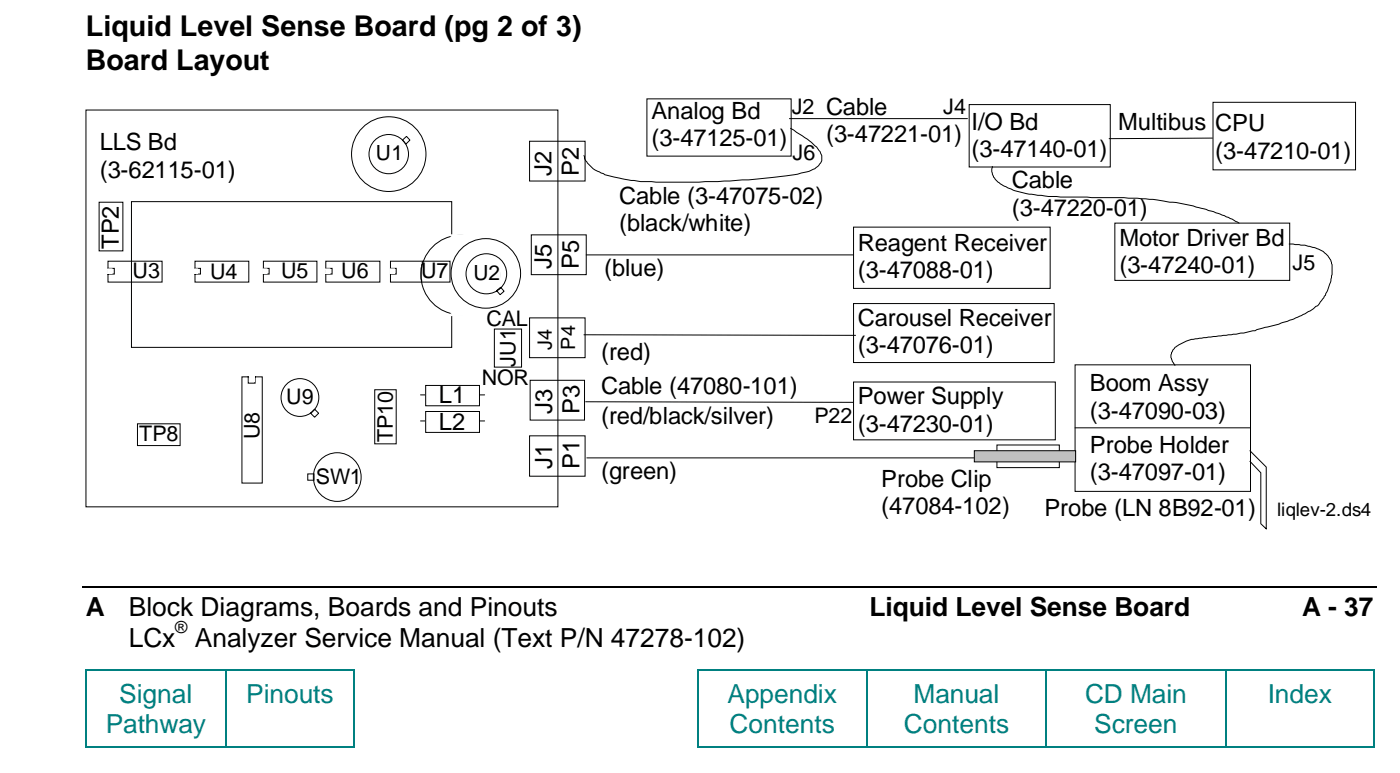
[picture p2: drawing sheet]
<svg xmlns="http://www.w3.org/2000/svg" width="207mm" height="114mm" viewBox="0 0 207 114" stroke-linecap="round" stroke-linejoin="round" font-family="sans-serif">
<path d="M12.2 86.8h191.5" fill="none" stroke="#000" stroke-width=".25"/>
<g fill="#008080">
<path d="M12.6 98.9h.2v.3h-.2z" fill-rule="evenodd"/>
<path d="M12.6 98.9h.2v.3h-.2z" fill-rule="evenodd"/>
</g>
<path d="M12.8 99.1h20.4" fill="none" stroke="#008080" stroke-width=".25"/>
<path d="M33.2 98.9h.3v.3h-.3z" fill-rule="evenodd" fill="#008080"/>
<path d="M33.5 99.1h18.8" fill="none" stroke="#008080" stroke-width=".25"/>
<g fill="#008080">
<path d="M52.3 98.9h.2v.3h-.2z" fill-rule="evenodd"/>
<path d="M52.3 98.9h.2v.3h-.2z" fill-rule="evenodd"/>
<path d="M103.1 98.9h.2v.3h-.2z" fill-rule="evenodd"/>
<path d="M103.1 98.9h.2v.3h-.2z" fill-rule="evenodd"/>
</g>
<path d="M103.3 99.1h24.8" fill="none" stroke="#008080" stroke-width=".25"/>
<path d="M128.1 98.9h.2v.3h-.2z" fill-rule="evenodd" fill="#008080"/>
<path d="M128.3 99.1h26.3" fill="none" stroke="#008080" stroke-width=".25"/>
<path d="M154.6 98.9h.3v.3h-.3z" fill-rule="evenodd" fill="#008080"/>
<path d="M154.9 99.1h26.3" fill="none" stroke="#008080" stroke-width=".25"/>
<path d="M181.2 98.9h.3v.3h-.3z" fill-rule="evenodd" fill="#008080"/>
<path d="M181.5 99.1h21.5" fill="none" stroke="#008080" stroke-width=".25"/>
<g fill="#008080">
<path d="M203 98.9h.3v.3h-.3z" fill-rule="evenodd"/>
<path d="M203 98.9h.3v.3h-.3z" fill-rule="evenodd"/>
</g>
<path d="M12.7 99.2v11.1" fill="none" stroke="#008080" stroke-width=".25"/>
<g fill="#008080">
<path d="M12.6 110.3h.2v.2h-.2z" fill-rule="evenodd"/>
<path d="M12.6 110.3h.2v.2h-.2z" fill-rule="evenodd"/>
</g>
<path d="M33.4 99.2v11.1M12.8 110.4h20.4" fill="none" stroke="#008080" stroke-width=".25"/>
<path d="M33.2 110.3h.3v.2h-.3z" fill-rule="evenodd" fill="#008080"/>
<path d="M52.4 99.2v11.1M33.5 110.4h18.8" fill="none" stroke="#008080" stroke-width=".25"/>
<g fill="#008080">
<path d="M52.3 110.3h.2v.2h-.2z" fill-rule="evenodd"/>
<path d="M52.3 110.3h.2v.2h-.2z" fill-rule="evenodd"/>
</g>
<path d="M103.2 99.2v11.1" fill="none" stroke="#008080" stroke-width=".25"/>
<g fill="#008080">
<path d="M103.1 110.3h.2v.2h-.2z" fill-rule="evenodd"/>
<path d="M103.1 110.3h.2v.2h-.2z" fill-rule="evenodd"/>
</g>
<path d="M128.2 99.2v11.1M103.3 110.4h24.8" fill="none" stroke="#008080" stroke-width=".25"/>
<path d="M128.1 110.3h.2v.2h-.2z" fill-rule="evenodd" fill="#008080"/>
<path d="M154.7 99.2v11.1M128.3 110.4h26.3" fill="none" stroke="#008080" stroke-width=".25"/>
<path d="M154.6 110.3h.3v.2h-.3z" fill-rule="evenodd" fill="#008080"/>
<path d="M181.3 99.2v11.1M154.9 110.4h26.3" fill="none" stroke="#008080" stroke-width=".25"/>
<path d="M181.2 110.3h.3v.2h-.3z" fill-rule="evenodd" fill="#008080"/>
<path d="M203.2 99.2v11.1M181.5 110.4h21.5" fill="none" stroke="#008080" stroke-width=".25"/>
<g fill="#008080">
<path d="M203 110.3h.3v.2h-.3z" fill-rule="evenodd"/>
<path d="M203 110.3h.3v.2h-.3z" fill-rule="evenodd"/>
</g>
<path d="M126.3 33.6h29v9h-29zM86.4 49.5l40.1 .1M126.3 56.5h29.8v8.5h-29.8zM126.3 44.9h29.6v8.7h-29.6zM159 53.9h26v18.8h-26zM147.5 65.8h9.2v3.3h-9.2zM159 63.3h25.9M184.9 66.6l2.4 2.5v9.1l-.8-.8v-7.5l-1.6-1.7" fill="none" stroke="#000" stroke-width=".15"/>
<path d="M144.1 66.6h15v1.7h-15z" fill-rule="evenodd" fill="#c0c0c0" stroke="#000" stroke-width=".15"/>
<g fill="none" stroke="#000" stroke-width=".15">
<path d="M19.4 29.8h47.4v21.6h-47.4zM55.4 57.6h3.2v8h-3.2zM62.2 58.4h9.5M45.5 70.1h1v.9h-1zM46.5 60.5l.6 .6-.6 .6-.6-.6zM62.2 62.2h9.5"/>
<circle cx="44.4" cy="58.8" r="2.79"/>
<circle cx="49.8" cy="70.5" r="3.6"/>
</g>
<circle cx="68.1" cy="40.6" r="5.8" fill="#fff" stroke="#000" stroke-width=".15"/>
<g fill="#fff" stroke="#fff" stroke-width=".15">
<path d="M66.7 34.7h7.3v12h-7.3z" fill-rule="evenodd"/>
<path d="M36.9 55.6h.7v.8h-.7z" fill-rule="evenodd"/>
<path d="M15.9 39.8h.7v.6h-.7z" fill-rule="evenodd"/>
<path d="M28.6 39.8h.6v.6h-.6z" fill-rule="evenodd"/>
<path d="M57.7 39.8h.6v.6h-.6z" fill-rule="evenodd"/>
<path d="M48.1 39.8h.7v.6h-.7z" fill-rule="evenodd"/>
<path d="M38.8 39.8h.7v.6h-.7z" fill-rule="evenodd"/>
</g>
<g fill="none" stroke="#000" stroke-width=".15">
<path d="M12.7 16.3h69.8v58.6h-69.8zM14.7 29.9h3.5v7.2h-3.5zM16 38.6h8v3.1h-8zM16 39.7h.9v.8h-.9zM28.8 39.7h.8v.8h-.8zM28.8 38.6h8v3.1h-8zM39 38.6h7.9v3.1h-7.9zM39 39.7h.8v.8h-.8zM48.2 38.6h8v3.1h-8zM48.2 39.7h.9v.8h-.9zM57.8 38.6h8.8v3.1h-8.8zM57.8 39.7h.8v.8h-.8z"/>
<path d="M59.5 20.7l.6-.5 .5 .5-.6 .6zM62.5 38.6l-.2 1 .1 2.1M35.8 55.7h3v15.7h-3zM36.7 55.7h1v1h-1zM73.5 43l.6-.5 .5 .6-.6 .5zM20.3 62.7h6.3v3.2h-6.3z"/>
<circle cx="57.5" cy="22.8" r="5.5"/>
<circle cx="57.5" cy="22.8" r="2.91"/>
<circle cx="71.9" cy="40.4" r="5.1"/>
<circle cx="72" cy="40.5" r="2.99"/>
</g>
<path d="M63 62h7.8v.7h-7.8z" fill-rule="evenodd" fill="#fff"/>
<path d="M63 60.8h7.9v3.1h-7.9z" fill="none" stroke="#000" stroke-width=".15"/>
<path d="M63 58.1h7.8v.6h-7.8z" fill-rule="evenodd" fill="#fff"/>
<g fill="none" stroke="#000" stroke-width=".15">
<path d="M95.7 14.6h21.3v8.5h-21.3zM116.8 17.5h26.3M116.9 19l1.8 1.1a7.6 7.6 0 0 1 2.7 2.6l.2 .3a1.66 1.66 0 0 1-.6 1.6l-.5 .3a11 11 0 0 1-3.6 1l-6.2 .7-7.3 .3h-8.6l-3.1-.6a6.2 6.2 0 0 1-3-.9 3.3 3.3 0 0 1-1.9-1.5l-.3-.5-.1-.4M143.4 15.5h20.8v9.2h-20.8zM179.4 15.1h21.1v10h-21.1zM78.3 20.9h8.2v5.9h-8.2zM78.6 34.7h8.1v5.9h-8.1zM86.7 37.7h39.5M146.8 24.6a2.4 2.4 0 0 0 1.3 2.7l2 .9 2.1 .5 2.9 .4 13.1 .2a25.7 25.7 0 0 1 4.8 .6h1l2.9 .7a21.6 21.6 0 0 1 6.4 2.4M164.9 33h25.9v8.5h-25.9zM179.3 20.4l-15.2 .1M190.7 36.1l2.3 .2a8.6 8.6 0 0 1 2.7 .9l.7 .7 .5 .6 .1 .6v1.5a8.6 8.6 0 0 1-2.1 4.6l-.3 .1a9.1 9.1 0 0 1-2.9 1.7l-2.5 .9-2.6 .7a20 20 0 0 1-4.5 .9l-5.3 .6a5 5 0 0 0-2.6 1 1.75 1.75 0 0 0-.5 2.8l.1 .1"/>
<path d="M63 57h7.9v3h-7.9zM73.1 48.7h4v5.6h-4zM78.3 47h8.2v5.9h-8.2zM78.4 56.2h8.1v5.9h-8.1zM86.6 59.4l39.6 .1M78.3 64.4h8.2v6h-8.2zM86.8 67.7h57.2"/>
</g>
<g font-size="4.2">
<text x="12.7" y="5.4">Liquid Level Sense Board (pg 2 of 3)</text>
<text x="12.7" y="10.4">Board Layout</text>
</g>
<g font-size="3.9">
<text x="12.7" y="91.1">A</text>
<text x="19.1" y="91.1">Block Diagrams, Boards and Pinouts</text>
<text x="19.1" y="95.6">LCx</text>
<text x="28.8" y="95.6">Analyzer Service Manual (Text P/N 47278-102)</text>
<text x="128.6" y="91.1">Liquid Level Sense Board</text>
<text x="192.6" y="91.1">A - 37</text>
</g>
<g font-size="3.9" fill="#008080">
<text x="17.6" y="103.9">Signal</text>
<text x="36.4" y="103.9">Pinouts</text>
<text x="107.6" y="103.9">Appendix</text>
<text x="135.1" y="103.9">Manual</text>
<text x="160.5" y="103.9">CD Main</text>
<text x="187.5" y="103.9">Index</text>
<text x="15.6" y="108.4">Pathway</text>
<text x="107.9" y="108.4">Contents</text>
<text x="133.7" y="108.4">Contents</text>
<text x="161.9" y="108.4">Screen</text>
</g>
<g font-size="3.5">
<text x="96.4" y="17.6">Analog Bd</text>
<text x="14.7" y="22.2">LLS Bd</text>
<text x="96.4" y="21.6">(3-47125-01)</text>
<text x="122.2" y="21">(3-47221-01)</text>
<text x="143.7" y="19.2">I/O Bd</text>
<text x="143.7" y="23.3">(3-47140-01)</text>
<text x="165.4" y="19.3">Multibus</text>
<text x="179.8" y="19.4">CPU</text>
<text x="179.8" y="23.5">(3-47210-01)</text>
<text x="14.7" y="26.3">(3-62115-01)</text>
<text x="81.6" y="26" transform="rotate(-90 81.6 26)">J2</text>
<text x="85.6" y="26" transform="rotate(-90 85.6 26)">P2</text>
<text x="149.7" y="27.9">Cable</text>
<text x="91.6" y="30.1">Cable (3-47075-02)</text>
<text x="91.6" y="34.1">(black/white)</text>
<text x="149.7" y="31.9">(3-47220-01)</text>
<text x="17.6" y="36.8" transform="rotate(-90 17.6 36.8)">TP2</text>
<text x="81.6" y="39.8" transform="rotate(-90 81.6 39.8)">J5</text>
<text x="85.6" y="39.8" transform="rotate(-90 85.6 39.8)">P5</text>
<text x="89.4" y="40.8">(blue)</text>
<text x="126.9" y="37.1">Reagent Receiver</text>
<text x="126.9" y="41.1">(3-47088-01)</text>
<text x="165.6" y="36.3">Motor Driver Bd</text>
<text x="165.6" y="40.4">(3-47240-01)</text>
<text x="88.9" y="53.2">(red)</text>
<text x="126.9" y="48.1">Carousel Receiver</text>
<text x="126.9" y="52.2">(3-47076-01)</text>
<text x="64.9" y="59.6">L1</text>
<text x="88.9" y="58.3">Cable (47080-101)</text>
<text x="126.9" y="59.7">Power Supply</text>
<text x="161.2" y="57.9">Boom Assy</text>
<text x="64.9" y="63.5">L2</text>
<text x="81.7" y="61.2" transform="rotate(-90 81.7 61.2)">J3</text>
<text x="85.7" y="61.2" transform="rotate(-90 85.7 61.2)">P3</text>
<text x="88.9" y="62.7">(red/black/silver)</text>
<text x="126.9" y="63.8">(3-47230-01)</text>
<text x="161.2" y="61.9">(3-47090-03)</text>
<text x="81.7" y="69.3" transform="rotate(-90 81.7 69.3)">J1</text>
<text x="85.7" y="69.3" transform="rotate(-90 85.7 69.3)">P1</text>
<text x="88.9" y="70.8">(green)</text>
<text x="130.4" y="72">Probe Clip</text>
<text x="161.2" y="66.9">Probe Holder</text>
<text x="161.2" y="71">(3-47097-01)</text>
<text x="130.4" y="76">(47084-102)</text>
<text x="154.5" y="76.3">Probe (LN 8B92-01)</text>
</g>
<g font-size="3.2">
<text x="117.1" y="16.9">J2 Cable</text>
<text x="139.5" y="16.9">J4</text>
<text x="117.2" y="23.7">J6</text>
<text x="19.6" y="41.1">U3</text>
<text x="31.1" y="41.2">U4</text>
<text x="41.6" y="41.1">U5</text>
<text x="50.5" y="41.1">U6</text>
<text x="62.3" y="41.1">U7</text>
<text x="191.2" y="40">J5</text>
<text x="71.9" y="48.3">CAL</text>
<text x="42.3" y="59.7">U9</text>
<text x="71.3" y="56.9">NOR</text>
<text x="76.2" y="54.2" transform="rotate(-90 76.2 54.2)">JU1</text>
<text x="20.6" y="65.3">TP8</text>
<text x="38.4" y="65" transform="rotate(-90 38.4 65)">U8</text>
<text x="58.1" y="65.4" transform="rotate(-90 58.1 65.4)">TP10</text>
<text x="120.5" y="62.5">P22</text>
<text x="46.7" y="71.5">SW1</text>
</g>
<g font-size="3.1">
<text x="55.6" y="23.7">U1</text>
<text x="70" y="41.4">U2</text>
</g>
<g font-size="2.9">
<text x="81.6" y="51.8" transform="rotate(-90 81.6 51.8)">J4</text>
<text x="85.1" y="51.8" transform="rotate(-90 85.1 51.8)">P4</text>
</g>
<text font-size="2.8" x="188.9" y="76.2">liqlev-2.ds4</text>
<text font-size="2.5" x="25.9" y="93.6">®</text>
</svg>
